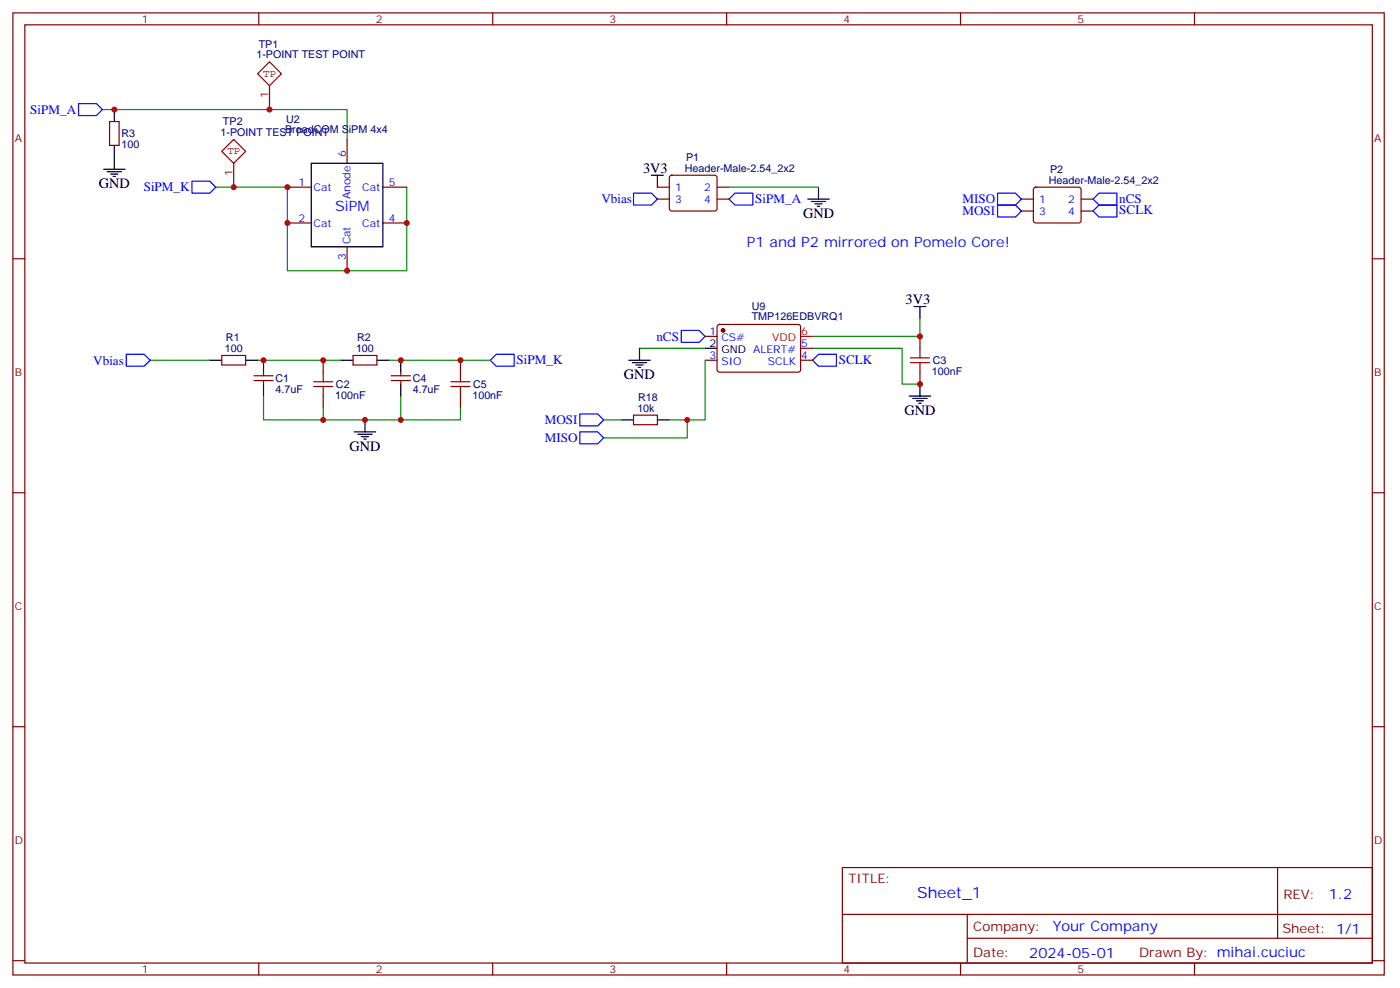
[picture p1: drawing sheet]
<svg xmlns="http://www.w3.org/2000/svg" width="414mm" height="292mm" viewBox="0 0 414 292" stroke-linecap="round" stroke-linejoin="round" font-family="sans-serif">
<g fill="none" stroke="#870000" stroke-width=".35">
<path d="M3.8 3.8h405.4v284.3h-405.4zM7.3 7.3h398.3v277.3h-398.3zM76.5 3.8v3.5M145.6 3.8v3.5M214.8 3.8v3.5M283.9 3.8v3.5M353.1 3.8v3.5M32.4 35.9h2.8v7.1h-2.8zM84.9 55.3h7.1M102.6 41.2v7.1M113.2 55.3h7M194.3 55.3h3.5"/>
<path d="M194.3 58.8h3.5M198.1 52l.4-.2h12.7l.5 .2 .2 .5v9.4l-.7 .5-12.9-.1-.5-.6v-9.2zM211.9 55.3h3.6M211.9 58.8h3.6M301.9 58.8h3.5M305.7 55.5l.4-.2h12.7l.5 .2 .2 .5v9.5l-.7 .4-12.9-.1-.5-.6v-9.2zM319.5 58.8h3.6M3.8 76.5h3.5M84.9 65.9h7.1M102.6 73v7M113.2 65.9h7M301.9 62.4h3.5"/>
<path d="M319.5 62.4h3.6M405.6 76.5h3.6M208.4 99.4h3.5M212.2 96.1l.5-.2h23.5l.4 .7v13l-.7 .4-23.5-.1-.5-.6v-12.7zM271.9 99.4v3.5M65.5 105.1h7.1v2.8h-7.1zM75.1 112.5h5.6M75.1 111.1h5.6M77.9 110v1.1M77.9 112.5v1M95.5 106.5v3.5M95.5 117.1v3.5"/>
<path d="M104.4 105.1h7v2.8h-7zM115.6 112.5h5.7M115.6 111.1h5.7M118.5 110v1.1M118.5 112.5v1M136.1 106.5v3.5M136.1 117.1v3.5M208.4 106.5h3.5M236.6 102.9h3.6M236.6 106.5h3.6M271.9 110v3.5M187.3 122.7h7v2.8h-7z"/>
<path d="M3.8 145.6h3.5M405.6 145.6h3.6M3.8 214.8h3.5M405.6 214.8h3.6M249 256.4h156.6v28.2h-156.6zM377.6 256.4v20.9M249 270.2h156.5M285.9 277.3h119.6M285.9 270.2v14.2M3.8 283.9h3.5M76.5 284.6v3.5M145.6 284.6v3.5"/>
<path d="M214.8 284.6v3.5M283.9 284.6v3.5M353.1 284.6v3.5M405.6 283.9h3.6"/>
</g>
<g fill="none" stroke="#008700" stroke-width=".35">
<path d="M30.3 32.4h72.3v8.8M63.8 55.3h21.1v24.7h35.3v-24.7M215.5 55.3h26.4M271.9 94.1v5.3h-31.7M44.4 106.5h17.6M76.1 106.5h24.7M77.9 117.1v7h58.2v-3.5M114.9 106.5h30M118.5 117.1v7M189 102.9h19.4M208.4 106.5v17.6h-5.3M240.2 102.9h26.4v10.6h5.3"/>
<path d="M95.5 120.6v3.5M178.4 124.1h5.3M197.8 124.1h5.3v5.3h-24.7"/>
</g>
<g fill="none" stroke="#00f" stroke-width=".35">
<path d="M23.2 30.6h5.3l1.8 1.8-1.8 1.7h-5.3zM56.7 53.6h5.3l1.8 1.7-1.8 1.8h-5.3zM187.3 57.1h5.2l1.8 1.7-1.8 1.8h-5.2zM215.5 58.8l1.7-1.7h5.3v3.5h-5.3zM294.9 57.1h5.2l1.8 1.7-1.8 1.8h-5.2zM323.1 58.8l1.7-1.7h5.3v3.5h-5.3zM294.9 60.6h5.2l1.8 1.8-1.8 1.7h-5.2zM323.1 62.4l1.7-1.8h5.3v3.5h-5.3zM201.4 97.6h5.3l1.7 1.8-1.7 1.8h-5.3zM37.3 104.7h5.3l1.8 1.8-1.8 1.7h-5.3zM144.9 106.5l1.8-1.8h5.3v3.5h-5.3zM240.2 106.5l1.7-1.8h5.3v3.5h-5.3z"/>
<path d="M171.4 122.3h5.3l1.7 1.8-1.7 1.8h-5.3zM171.4 127.6h5.3l1.7 1.8-1.7 1.8h-5.3z"/>
</g>
<g fill="none" stroke="#000" stroke-width=".35">
<path d="M33.8 32.4v3.5M30.6 50h6.4M31.7 50.7h4.2M32.7 51.4h2.2M33.4 52.1h.7M33.8 43v7M92 48.3h21.2v24.7h-21.2zM192.5 51.8h3.6M194.3 51.8v3.5M238.8 58.8h6.3M239.8 59.5h4.3M241.9 55.3v3.5"/>
<path d="M240.9 60.3h2.1M241.6 61h.7M270.2 90.6h3.5M271.9 90.6v3.5M62 106.5h3.5M72.6 106.5h3.5M77.9 106.5v3.5M77.9 113.5v3.6M100.8 106.5h3.6M111.4 106.5h3.5M118.5 106.5v3.5M118.5 113.5v3.6"/>
<path d="M185.8 106.5h6.4M186.9 107.2h4.2M188 107.9h2.1M188.7 108.6h.7M189 102.9v3.6M208.4 102.9h3.5M268.7 117.1h6.4M269.8 117.8h4.2M270.9 118.5h2.1M271.6 119.2h.7M271.9 113.5v3.6M104.7 127.6h6.4"/>
<path d="M105.8 128.3h4.2M106.8 129h2.1M107.5 129.8h.7M107.9 124.1v3.5M183.7 124.1h3.6M194.3 124.1h3.5"/>
</g>
<path d="M92.7 114.2h5.7M92.7 112.8h5.7M95.5 110v2.8M95.5 114.2v2.9M133.3 114.2h5.6M133.3 112.8h5.6M136.1 110v2.8M136.1 114.2v2.9M269.1 107.2h5.6M269.1 105.8h5.6M271.9 102.9v2.9M271.9 107.2v2.8" fill="none" stroke="#a10000" stroke-width=".35"/>
<path d="M236.6 99.4h3.6" fill="none" stroke="#f00" stroke-width=".35"/>
<circle cx="213.7" cy="97.6" r=".53" fill="#870000" stroke="#870000" stroke-width=".35"/>
<path d="M79.7 18.3l3.5 3.5-3.5 3.5-3.6-3.5zM79.7 25.3v7.1M65.5 44.7l3.6-3.5 3.5 3.5-3.5 3.6zM69.1 48.3v7" fill="none" stroke="#900" stroke-width=".35"/>
<g fill="#c00">
<circle cx="271.9" cy="113.5" r=".88"/>
<circle cx="271.9" cy="99.4" r=".88"/>
<circle cx="136.1" cy="106.5" r=".88"/>
<circle cx="120.2" cy="65.9" r=".88"/>
<circle cx="102.6" cy="80" r=".88"/>
<circle cx="84.9" cy="65.9" r=".88"/>
<circle cx="84.9" cy="55.3" r=".88"/>
<circle cx="118.5" cy="124.1" r=".88"/>
<circle cx="95.5" cy="124.1" r=".88"/>
<circle cx="95.5" cy="106.5" r=".88"/>
<circle cx="77.9" cy="106.5" r=".88"/>
<circle cx="118.5" cy="106.5" r=".88"/>
<circle cx="203.1" cy="124.1" r=".88"/>
<circle cx="107.9" cy="124.1" r=".88"/>
<circle cx="79.7" cy="32.4" r=".88"/>
<circle cx="69.1" cy="55.3" r=".88"/>
<circle cx="33.8" cy="32.4" r=".88"/>
</g>
<text font-size="4.6" fill="#00f" x="271.1" y="265.4">Sheet_1</text>
<g font-size="4.2">
<text x="190.1" y="51.1">3V3</text>
<text x="29.2" y="55.7">GND</text>
<text x="237.3" y="64.5">GND</text>
<text x="267.7" y="89.9">3V3</text>
<text x="184.4" y="112.1">GND</text>
<text x="267.3" y="122.7">GND</text>
<text x="103.3" y="133.3">GND</text>
</g>
<g font-size="4.2" fill="#00f">
<text x="99.1" y="62.4">SiPM</text>
<text x="220.8" y="73">P1 and P2 mirrored on Pomelo Core!</text>
<text x="392.8" y="265.7">1.2</text>
<text x="311.2" y="275.2">Your Company</text>
<text x="304.2" y="283">2024-05-01</text>
</g>
<g font-size="3.9" fill="#00f">
<text x="9" y="33.6">SiPM_A</text>
<text x="42.5" y="56.6">SiPM_K</text>
<text x="177.8" y="60.1">Vbias</text>
<text x="223.2" y="60.1">SiPM_A</text>
<text x="284.5" y="60.1">MISO</text>
<text x="284.5" y="63.6">MOSI</text>
<text x="330.8" y="63.3">SCLK</text>
<text x="330.8" y="60.1">nCS</text>
<text x="194" y="100.7">nCS</text>
<text x="27.6" y="107.7">Vbias</text>
<text x="152.7" y="107.7">SiPM_K</text>
<text x="247.9" y="107.7">SCLK</text>
<text x="161" y="125.3">MOSI</text>
<text x="161" y="130.6">MISO</text>
</g>
<g font-size="3.9" fill="#800">
<text x="250.8" y="261">TITLE:</text>
<text x="379.4" y="265.7">REV:</text>
<text x="287.7" y="275.2">Company:</text>
<text x="379" y="275.8">Sheet: 1/1</text>
<text x="287.7" y="282.9">Date:</text>
<text x="336.7" y="282.9">Drawn By: mihai.cuciuc</text>
</g>
<g font-size="3.2" fill="#800">
<text x="41.9" y="6.8">1</text>
<text x="111.1" y="6.8">2</text>
<text x="180.2" y="6.8">3</text>
<text x="249.3" y="6.8">4</text>
<text x="318.5" y="6.8">5</text>
<text x="4.3" y="41.9">A</text>
<text x="406.2" y="41.9">A</text>
<text x="4.3" y="111.1">B</text>
<text x="406.2" y="111.1">B</text>
<text x="4.3" y="180.2">C</text>
<text x="406.2" y="180.2">C</text>
<text x="4.3" y="249.3">D</text>
<text x="406.2" y="249.3">D</text>
<text x="41.9" y="287.6">1</text>
<text x="111.1" y="287.6">2</text>
<text x="180.2" y="287.6">3</text>
<text x="249.3" y="287.6">4</text>
<text x="318.5" y="287.6">5</text>
</g>
<g font-size="3.2" fill="#000080">
<text x="75.8" y="17.2">1-POINT TEST POINT</text>
<text x="76.5" y="14">TP1</text>
<text x="35.9" y="40.6">R3</text>
<text x="65.2" y="40.1">1-POINT TEST POINT</text>
<text x="65.9" y="37">TP2</text>
<text x="84.2" y="39.4">BroadCOM SiPM 4x4</text>
<text x="84.6" y="36.3">U2</text>
<text x="35.9" y="43.8">100</text>
<text x="202.8" y="47.6">P1</text>
<text x="202.4" y="50.7">Header-Male-2.54_2x2</text>
<text x="310.4" y="51.1">P2</text>
<text x="310" y="54.3">Header-Male-2.54_2x2</text>
<text x="222.2" y="94.7">TMP126EDBVRQ1</text>
<text x="222.2" y="91.5">U9</text>
<text x="66.8" y="100.8">R1</text>
<text x="105.6" y="100.8">R2</text>
<text x="66.4" y="104">100</text>
<text x="105.2" y="104">100</text>
<text x="275.7" y="107.6">C3</text>
<text x="81.4" y="112.9">C1</text>
<text x="122" y="112.9">C4</text>
<text x="275.4" y="110.8">100nF</text>
<text x="81.4" y="116.1">4.7uF</text>
<text x="99.1" y="117.9">100nF</text>
<text x="99.3" y="114.7">C2</text>
<text x="122" y="116.1">4.7uF</text>
<text x="139.6" y="117.9">100nF</text>
<text x="139.9" y="114.7">C5</text>
<text x="188.6" y="118.4">R18</text>
<text x="188.4" y="121.6">10k</text>
</g>
<g font-size="3.2" fill="#900">
<text x="77.8" y="22.6">TP</text>
<text x="79.3" y="29.1" transform="rotate(-90 79.3 29.1)">1</text>
<text x="67.2" y="45.5">TP</text>
<text x="68.7" y="52" transform="rotate(-90 68.7 52)">1</text>
</g>
<g font-size="3.2" fill="#00f">
<text x="102.2" y="46.5" transform="rotate(-90 102.2 46.5)">6</text>
<text x="88.2" y="55">1</text>
<text x="92.7" y="56.4">Cat</text>
<text x="103.6" y="58.9" transform="rotate(-90 103.6 58.9)">Anode</text>
<text x="107.1" y="56.4">Cat</text>
<text x="114.9" y="55">5</text>
<text x="199.6" y="56.4">1</text>
<text x="199.6" y="59.9">3</text>
<text x="208.2" y="56.4">2</text>
<text x="208.2" y="59.9">4</text>
<text x="307.2" y="59.9">1</text>
<text x="315.8" y="59.9">2</text>
<text x="88.2" y="65.5">2</text>
<text x="114.9" y="65.5">4</text>
<text x="307.2" y="63.4">3</text>
<text x="315.8" y="63.4">4</text>
<text x="92.7" y="67">Cat</text>
<text x="107.1" y="67">Cat</text>
<text x="102.2" y="76.7" transform="rotate(-90 102.2 76.7)">3</text>
<text x="103.6" y="72.2" transform="rotate(-90 103.6 72.2)">Cat</text>
<text x="209.8" y="99.1">1</text>
<text x="213.3" y="100.8">CS#</text>
<text x="209.8" y="106.1">3</text>
<text x="213.3" y="107.9">SIO</text>
<text x="227" y="107.9">SCLK</text>
<text x="236.8" y="102.6">5</text>
<text x="236.8" y="106.1">4</text>
</g>
<g font-size="3.2" fill="#f00">
<text x="228.3" y="100.8">VDD</text>
<text x="236.8" y="99.1">6</text>
</g>
<g font-size="3.2">
<text x="209.8" y="102.6">2</text>
<text x="213.3" y="104.4">GND ALERT#</text>
</g>
</svg>
